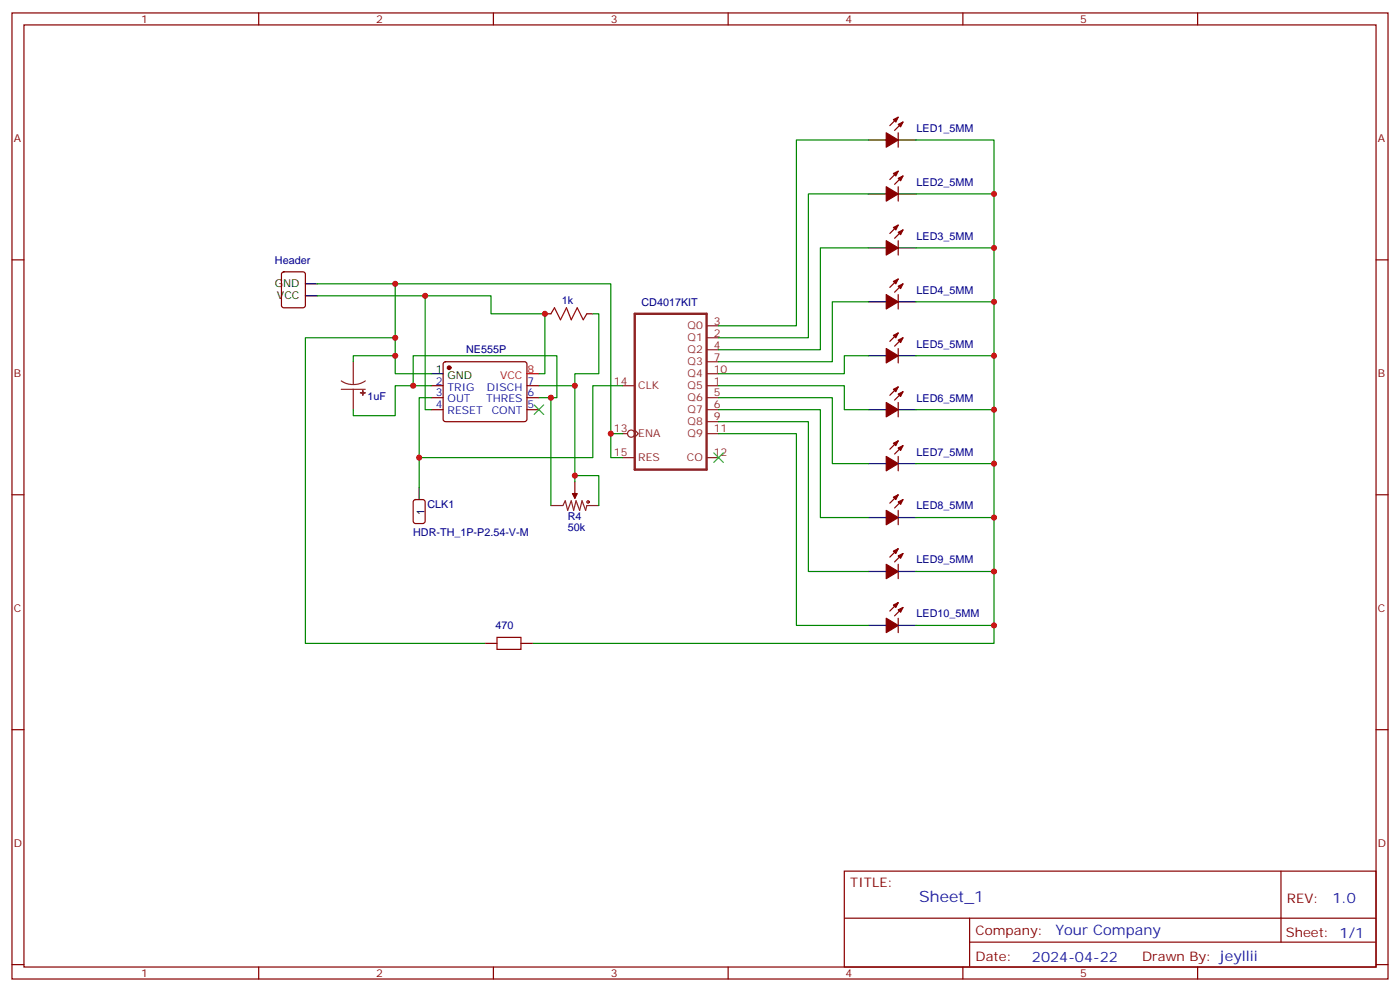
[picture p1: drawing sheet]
<svg xmlns="http://www.w3.org/2000/svg" width="412mm" height="292mm" viewBox="0 0 412 292" stroke-linecap="round" stroke-linejoin="round" font-family="sans-serif">
<g fill="none" stroke="#870000" stroke-width=".35">
<path d="M3.5 3.8h405.4v284.3h-405.4zM7.1 7.3h398.2v277.3h-398.2zM76.2 3.8v3.5M145.3 3.8v3.5M214.5 3.8v3.5M283.6 3.8v3.5M352.8 3.8v3.5M264.6 39.1v4.2M264.6 34.5l-2.5 2.5M266 35.9l-2.5 2.5M264.6 55v4.2M264.6 50.4l-2.5 2.4"/>
<path d="M266 51.8l-2.5 2.5M3.5 76.5h3.6M264.6 70.8v4.3M264.6 66.3l-2.5 2.4M266 67.7l-2.5 2.4M405.3 76.5h3.6M83.1 80.2l.5-.2h5.7l.6 .4 .1 9.5-.5 .6-5.9 .1-.6-.5-.1-9.4zM160.5 92.4h1.8M172.9 92.4h1.7M264.6 86.7v4.2M264.6 82.1l-2.5 2.5M264.6 98l-2.5 2.5"/>
<path d="M266 83.5l-2.5 2.5M266 99.4l-2.5 2.5M127 113.5h3.5M127 117.1h3.5M130.8 106.7l.4-.2h23.3l.5 .2 .2 .5v16.5l-.7 .4-23.5-.1-.5-.6v-16.2zM155.2 113.5h3.5M155.2 117.1h3.5M264.6 102.6v4.2M264.6 118.5v4.2M264.6 113.9l-2.5 2.4M266 115.3l-2.5 2.5M127 120.6h3.5"/>
<path d="M155.2 120.6h3.5M264.6 134.3v4.3M264.6 129.8l-2.5 2.4M266 131.2l-2.5 2.4M3.5 145.6h3.6M169.3 141.7v3.6M264.6 150.2v4.2M264.6 145.6l-2.5 2.5M266 147l-2.5 2.5M405.3 145.6h3.6M264.6 166.1v4.2M264.6 161.5l-2.5 2.5"/>
<path d="M264.6 177.4l-2.5 2.4M266 162.9l-2.5 2.5M266 178.8l-2.5 2.5M142.9 189.4h3.5M153.5 189.4h3.5M264.6 182v4.2M3.5 214.8h3.6M405.3 214.8h3.6M248.7 256.4h156.6v28.2h-156.6zM377.3 256.4v20.9M248.7 270.2h156.5M285.6 277.3h119.6"/>
<path d="M285.6 270.2v14.2M3.5 283.9h3.6M76.2 284.6v3.5M145.3 284.6v3.5M214.5 284.6v3.5M283.6 284.6v3.5M352.8 284.6v3.5M405.3 283.9h3.6"/>
</g>
<g fill="#870000" stroke="#870000" stroke-width=".35">
<path d="M263.2 35.2l1.4-.7-.7 1.4z"/>
<path d="M264.6 36.6l1.4-.7-.7 1.4z"/>
<path d="M261.1 39.1l3.5 2.1-3.5 2.1z"/>
<path d="M168.6 145.3h1.4l-.7 1.4z"/>
<path d="M263.2 51.1l1.4-.7-.7 1.4z"/>
<path d="M264.6 52.5l1.4-.7-.7 1.4z"/>
<path d="M261.1 55l3.5 2.1-3.5 2.1z"/>
<path d="M263.2 67l1.4-.7-.7 1.4z"/>
<path d="M264.6 68.4l1.4-.7-.7 1.4z"/>
<path d="M261.1 70.8l3.5 2.2-3.5 2.1z"/>
<path d="M263.2 82.8l1.4-.7-.7 1.4z"/>
<path d="M264.6 84.2l1.4-.7-.7 1.4z"/>
<path d="M261.1 86.7l3.5 2.1-3.5 2.1z"/>
<path d="M263.2 98.7l1.4-.7-.7 1.4z"/>
<path d="M264.6 100.1l1.4-.7-.7 1.4z"/>
<path d="M261.1 102.6l3.5 2.1-3.5 2.1z"/>
<path d="M263.2 114.6l1.4-.7-.7 1.4z"/>
<path d="M264.6 116l1.4-.7-.7 1.4z"/>
<path d="M261.1 118.5l3.5 2.1-3.5 2.1z"/>
<path d="M263.2 130.5l1.4-.7-.7 1.4z"/>
<path d="M264.6 131.9l1.4-.7-.7 1.4z"/>
<path d="M261.1 134.3l3.5 2.2-3.5 2.1z"/>
<path d="M263.2 146.3l1.4-.7-.7 1.4z"/>
<path d="M264.6 147.7l1.4-.7-.7 1.4z"/>
<path d="M261.1 150.2l3.5 2.1-3.5 2.1z"/>
<path d="M263.2 162.2l1.4-.7-.7 1.4z"/>
<path d="M264.6 163.6l1.4-.7-.7 1.4z"/>
<path d="M261.1 166.1l3.5 2.1-3.5 2.1z"/>
<path d="M263.2 178.1l1.4-.7-.7 1.4z"/>
<path d="M264.6 179.5l1.4-.7-.7 1.4z"/>
<path d="M261.1 182l3.5 2.1-3.5 2.1z"/>
<circle cx="132.3" cy="108.2" r=".53"/>
</g>
<g fill="none" stroke="#000" stroke-width=".35">
<path d="M255.8 41.2h5.3M255.8 57.1h5.3M264.6 41.2h5.3M264.6 57.1h5.3M255.8 73h5.3M264.6 73h5.3M90 83.5h3.5M90 87.1h3.5M255.8 88.8h5.3M264.6 88.8h5.3M127 110h3.5M255.8 104.7h5.3"/>
<path d="M264.6 104.7h5.3M255.8 120.6h5.3M255.8 136.5h5.3M264.6 120.6h5.3M264.6 136.5h5.3M123.5 143.5v3.5M255.8 152.3h5.3M264.6 152.3h5.3M255.8 168.2h5.3M264.6 168.2h5.3M255.8 184.1h5.3M264.6 184.1h5.3"/>
</g>
<g fill="none" stroke="#a10000" stroke-width=".35">
<path d="M162.3 92.4l1-1.8 1.8 3.5 1.8-3.5 1.4 3.5 1.7-3.5 1.8 3.5 1.1-1.7M146.4 187.6h7.1v3.5h-7.1z"/>
<circle cx="173.2" cy="147.7" r=".35"/>
</g>
<path d="M155.2 110h3.5" fill="none" stroke="#f00" stroke-width=".35"/>
<g fill="none" stroke="#8c2424" stroke-width=".35">
<path d="M208.1 99.4h3.6M208.1 95.9h3.6M100.5 112.1l1.7 .8 1.9 .3M100.5 114.6h7.1M104.1 106.5v6.7M104.1 114.6v6M107.6 112.1l-1.7 .8-1.8 .3M183.4 113.5h3.6M208.1 113.5h3.6M208.1 102.9h3.6M208.1 117.1h3.6M208.1 106.5h3.6"/>
<path d="M208.1 110h3.6M183.4 127.6h1.5M183.4 134.7h3.6M187 126.6l1 1-1 1.1M208.1 120.6h3.6M208.1 124.1h3.6M208.1 127.6h3.6M208.1 134.7h3.6M162.3 148.8h3.5l.7-1.4 .7 2.8 1.1-2.8 .7 2.8 .7-2.8 1 2.8 .7-2.8 1.1 2.8 .4-1.4h3.5M169.3 145.3v1.4"/>
<circle cx="185.9" cy="127.6" r="1.06"/>
</g>
<g fill="#8c2424" stroke="#8c2424" stroke-width=".35">
<path d="M106.2 115.6h1.4z"/>
<path d="M106.9 114.9v1.4z"/>
</g>
<path d="M187 92.4h21.1v45.8h-21.1z" fill="none" stroke="#8c2424" stroke-width=".71"/>
<g fill="none" stroke="#008700" stroke-width=".35">
<path d="M255.8 41.2h-21.2v54.7h-22.9M255.8 57.1h-17.7v42.3h-26.4M269.9 41.2h22.9v127h-22.9M269.9 57.1h22.9M255.8 73h-14.1v29.9h-30M269.9 73h22.9M93.5 87.1h31.7v33.5h1.8M93.5 83.5h22.9M116.4 99.4h-26.4v90h52.9M125.2 87.1h19.4v5.3h15.9v17.6h-1.8M174.6 92.4h1.8v17.6h-7.1v31.7M255.8 88.8h-10.6v17.7h-33.5"/>
<path d="M269.9 88.8h22.9M116.4 104.7h-12.3v1.8M121.7 113.5h-5.3v8.8h-12.3v-1.7M127 110h-10.6v-26.5h63.5v51.2h3.5M127 113.5h-5.3v-8.8h42.3v12.4h-1.7M158.7 113.5h10.6M158.7 117.1h3.6v31.7M183.4 113.5h-8.8v21.2h-51.1v-17.6h3.5M211.7 113.5h37v7.1h7.1M211.7 117.1h33.5v19.4h10.6M255.8 104.7h-7.1v5.3h-37M269.9 104.7h22.9"/>
<path d="M123.5 134.7v8.8M169.3 140h7.1v8.8M179.9 127.6h3.5M211.7 120.6h30v31.7h14.1M211.7 124.1h26.4v44.1h17.7M211.7 127.6h22.9v56.5h21.2M269.9 136.5h22.9M269.9 120.6h22.9M269.9 152.3h22.9M292.8 168.2v15.9h-22.9M292.8 184.1v5.3h-135.8"/>
</g>
<path d="M121.9 147.2l.5-.2h2.1l.7 .5v5.9l-.4 .6-2.4 .1-.6-.5-.1-5.9z" fill="none" stroke="#900" stroke-width=".35"/>
<path d="M157.3 119.2l2.9 2.8M160.2 119.2l-2.9 2.8M210.3 133.3l2.8 2.8M213.1 133.3l-2.8 2.8" fill="none" stroke="#3c3" stroke-width=".35"/>
<g fill="#c00">
<circle cx="292.8" cy="152.3" r=".88"/>
<circle cx="292.8" cy="136.5" r=".88"/>
<circle cx="292.8" cy="120.6" r=".88"/>
<circle cx="292.8" cy="104.7" r=".88"/>
<circle cx="292.8" cy="88.8" r=".88"/>
<circle cx="292.8" cy="73" r=".88"/>
<circle cx="292.8" cy="57.1" r=".88"/>
<circle cx="292.8" cy="168.2" r=".88"/>
<circle cx="179.9" cy="127.6" r=".88"/>
<circle cx="162.3" cy="117.1" r=".88"/>
<circle cx="121.7" cy="113.5" r=".88"/>
<circle cx="292.8" cy="184.1" r=".88"/>
<circle cx="116.4" cy="104.7" r=".88"/>
<circle cx="116.4" cy="83.5" r=".88"/>
<circle cx="125.2" cy="87.1" r=".88"/>
<circle cx="116.4" cy="99.4" r=".88"/>
<circle cx="169.3" cy="113.5" r=".88"/>
<circle cx="160.5" cy="92.4" r=".88"/>
<circle cx="123.5" cy="134.7" r=".88"/>
<circle cx="169.3" cy="140" r=".88"/>
</g>
<text font-size="4.6" fill="#00f" x="270.8" y="265.4">Sheet_1</text>
<g font-size="4.2" fill="#00f">
<text x="392.5" y="265.7">1.0</text>
<text x="310.9" y="275.2">Your Company</text>
<text x="304" y="283">2024-04-22</text>
</g>
<g font-size="3.9" fill="#800">
<text x="250.5" y="261">TITLE:</text>
<text x="379.1" y="265.7">REV:</text>
<text x="287.4" y="275.2">Company:</text>
<text x="378.7" y="275.8">Sheet: 1/1</text>
<text x="287.4" y="282.9">Date:</text>
<text x="336.4" y="282.9">Drawn By: jeyllii</text>
</g>
<g font-size="3.2" fill="#800">
<text x="41.6" y="6.8">1</text>
<text x="110.8" y="6.8">2</text>
<text x="179.9" y="6.8">3</text>
<text x="249.1" y="6.8">4</text>
<text x="318.2" y="6.8">5</text>
<text x="4.1" y="41.9">A</text>
<text x="405.9" y="41.9">A</text>
<text x="4.1" y="111.1">B</text>
<text x="405.9" y="111.1">B</text>
<text x="4.1" y="180.2">C</text>
<text x="405.9" y="180.2">C</text>
<text x="4.1" y="249.3">D</text>
<text x="405.9" y="249.3">D</text>
<text x="41.6" y="287.6">1</text>
<text x="110.8" y="287.6">2</text>
<text x="179.9" y="287.6">3</text>
<text x="249.1" y="287.6">4</text>
<text x="318.2" y="287.6">5</text>
</g>
<g font-size="3.2" fill="#000080">
<text x="270" y="38.8">LED1_5MM</text>
<text x="270" y="54.7">LED2_5MM</text>
<text x="270" y="70.6">LED3_5MM</text>
<text x="81" y="77.6">Header</text>
<text x="165.5" y="89.5">1k</text>
<text x="189" y="89.9">CD4017KIT</text>
<text x="270" y="86.4">LED4_5MM</text>
<text x="137.3" y="104">NE555P</text>
<text x="270" y="102.3">LED5_5MM</text>
<text x="108.3" y="117.8">1uF</text>
<text x="270" y="118.2">LED6_5MM</text>
<text x="270" y="134.1">LED7_5MM</text>
<text x="125.9" y="149.6">CLK1</text>
<text x="270" y="149.9">LED8_5MM</text>
<text x="167.2" y="153">R4</text>
<text x="121.7" y="157.6">HDR-TH_1P-P2.54-V-M</text>
<text x="167.2" y="156.2">50k</text>
<text x="270" y="165.8">LED9_5MM</text>
<text x="146" y="185.2">470</text>
<text x="270" y="181.7">LED10_5MM</text>
</g>
<g font-size="3.2">
<text x="80.9" y="84.6">GND</text>
<text x="81.6" y="88.1">VCC</text>
<text x="128.3" y="109.6">1</text>
<text x="131.8" y="111.4">GND</text>
<text x="125.1" y="151.6" transform="rotate(-90 125.1 151.6)">1</text>
</g>
<g font-size="3.2" fill="#8d2323">
<text x="210.3" y="95.5">3</text>
<text x="202.6" y="100.5">Q1</text>
<text x="202.6" y="96.9">Q0</text>
<text x="210.3" y="99.1">2</text>
<text x="202.6" y="104">Q2</text>
<text x="202.6" y="107.5">Q3</text>
<text x="210.3" y="102.6">4</text>
<text x="210.3" y="106.1">7</text>
<text x="180.8" y="113.2">14</text>
<text x="202.6" y="111.1">Q4</text>
<text x="210.3" y="113.2">1</text>
<text x="210.3" y="109.6">10</text>
<text x="188" y="114.6">CLK</text>
<text x="202.6" y="114.6">Q5</text>
<text x="202.6" y="118.1">Q6</text>
<text x="210.3" y="116.7">5</text>
<text x="202.6" y="121.6">Q7</text>
<text x="202.6" y="125.2">Q8</text>
<text x="210.3" y="120.2">6</text>
<text x="210.3" y="123.8">9</text>
<text x="180.8" y="127.3">13</text>
<text x="188" y="128.7">ENA</text>
<text x="202.6" y="128.7">Q9</text>
<text x="210.3" y="127.3">11</text>
<text x="180.8" y="134.3">15</text>
<text x="188" y="135.7">RES</text>
<text x="202.4" y="135.7">CO</text>
<text x="210.3" y="134.3">12</text>
</g>
<g font-size="3.2" fill="#00f">
<text x="128.3" y="113.2">2</text>
<text x="155.4" y="113.2">7</text>
<text x="128.3" y="116.7">3</text>
<text x="131.8" y="114.9">TRIG</text>
<text x="131.8" y="118.5">OUT</text>
<text x="143.2" y="118.5">THRES</text>
<text x="143.4" y="114.9">DISCH</text>
<text x="155.4" y="116.7">6</text>
<text x="128.3" y="120.2">4</text>
<text x="131.8" y="122">RESET</text>
<text x="144.9" y="122">CONT</text>
<text x="155.4" y="120.2">5</text>
</g>
<g font-size="3.2" fill="#f00">
<text x="147.3" y="111.4">VCC</text>
<text x="155.4" y="109.6">8</text>
</g>
</svg>
